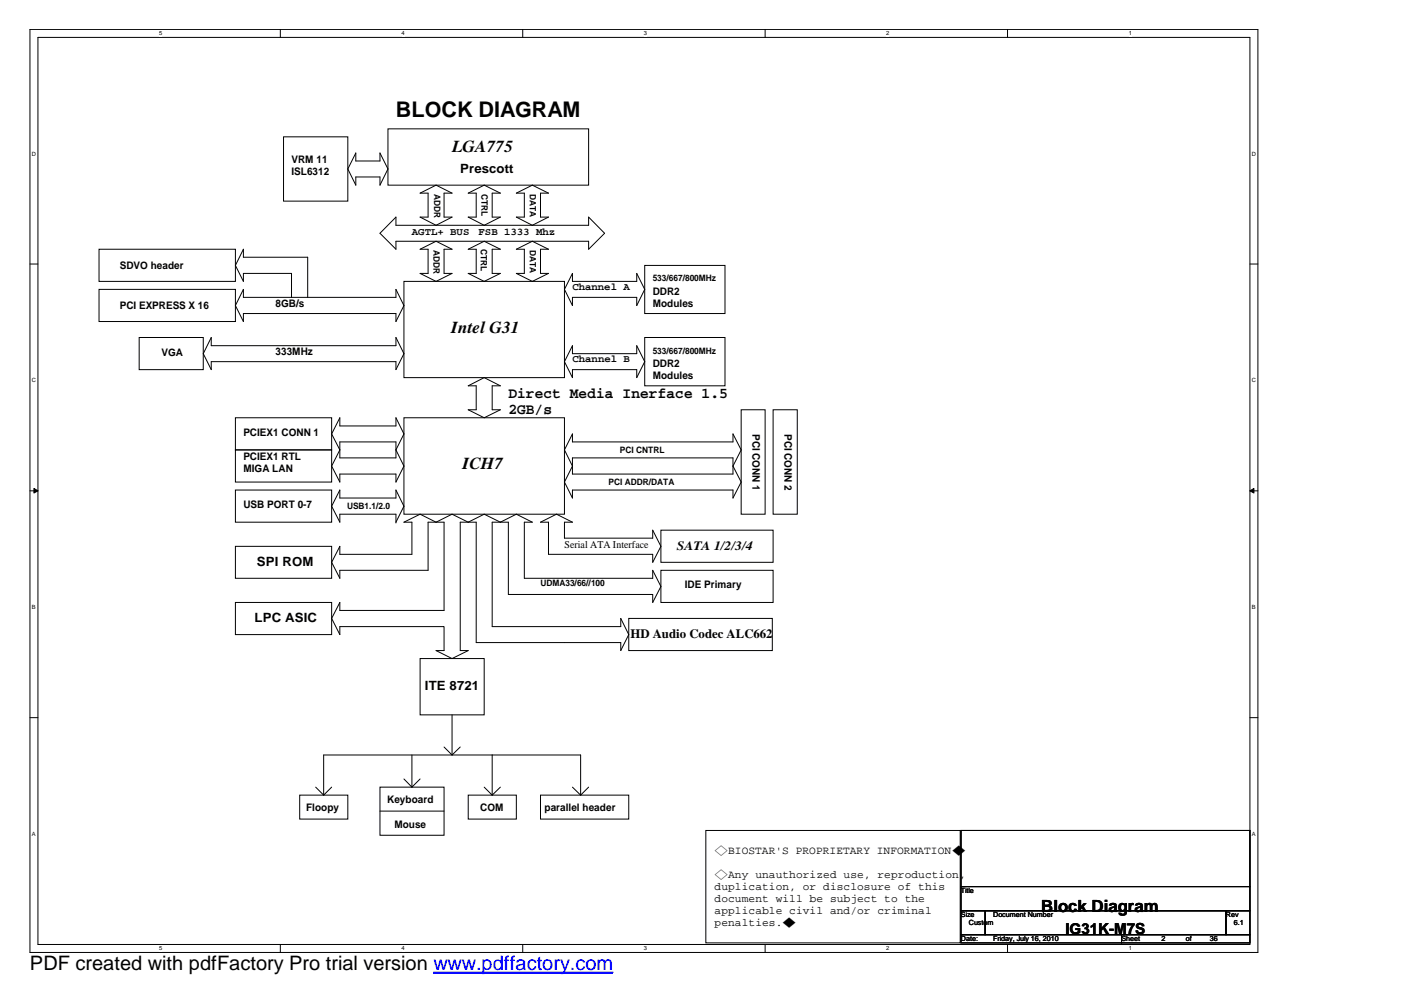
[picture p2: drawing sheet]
<svg xmlns="http://www.w3.org/2000/svg" width="297mm" height="210mm" viewBox="0 0 297 210" stroke-linecap="round" stroke-linejoin="round" font-family="sans-serif">
<path d="M6.3 6.2h260.4v195.7h-260.4zM8 7.9h257v192.4h-257z" fill="none" stroke="#000" stroke-width=".21"/>
<g fill="#fff">
<path d="M33.7 6.4h.7v1.4h-.7z"/>
<path d="M33.7 200.4h.7v1.4h-.7z"/>
</g>
<path d="M59.4 6.2v1.7M59.4 200.3v1.6" fill="none" stroke="#000" stroke-width=".21"/>
<g fill="#fff">
<path d="M85.1 6.4h.7v1.4h-.7z"/>
<path d="M85.1 200.4h.7v1.4h-.7z"/>
</g>
<path d="M110.8 6.2v1.7M110.8 200.3v1.6" fill="none" stroke="#000" stroke-width=".21"/>
<g fill="#fff">
<path d="M136.5 6.4h.7v1.4h-.7z"/>
<path d="M136.5 200.4h.7v1.4h-.7z"/>
</g>
<path d="M162.2 6.2v1.7M162.2 200.3v1.6" fill="none" stroke="#000" stroke-width=".21"/>
<g fill="#fff">
<path d="M187.9 6.4h.7v1.4h-.7z"/>
<path d="M187.9 200.4h.7v1.4h-.7z"/>
</g>
<path d="M213.6 6.2v1.7M213.6 200.3v1.6" fill="none" stroke="#000" stroke-width=".21"/>
<g fill="#fff">
<path d="M239.3 6.4h.6v1.4h-.6z"/>
<path d="M239.3 200.4h.6v1.4h-.6z"/>
<path d="M6.8 31.9h.8v1.4h-.8z"/>
<path d="M265.4 31.9h.9v1.4h-.9z"/>
<path d="M6.8 79.9h.8v1.4h-.8z"/>
<path d="M265.4 79.9h.9v1.4h-.9z"/>
</g>
<path d="M6.3 56h1.7M265 56h1.7" fill="none" stroke="#000" stroke-width=".21"/>
<g fill="#fff">
<path d="M6.8 128h.7v1.4h-.7z"/>
<path d="M265.4 128h.8v1.4h-.8z"/>
</g>
<path d="M6.3 104.1h1.7M265 104.1h1.7" fill="none" stroke="#000" stroke-width=".21"/>
<g fill="#000" stroke="#000" stroke-width=".21">
<path d="M7.2 103.6l.8 .5-.8 .4z" fill-rule="evenodd"/>
<path d="M265 104.1l.9-.5v.9z" fill-rule="evenodd"/>
</g>
<g fill="#fff">
<path d="M6.8 176.1h.7v1.4h-.7z"/>
<path d="M265.4 176.1h.8v1.4h-.8z"/>
</g>
<g fill="none" stroke="#000" stroke-width=".21">
<path d="M60.1 29h13.6v13.6h-13.6zM75.4 32.4v1.7h5.2v-1.7l1.7 3.4-1.7 3.5v-1.8h-5.2v1.8l-1.7-3.5zM82.3 27.3h42.5v12h-42.5zM21 52.8h28.9v6.9h-28.9zM83.9 46v1.8h40.9v-1.8l3.4 3.5-3.4 3.3v-1.6h-40.9v1.6l-3.3-3.3zM85.6 59.7h34.1v20.4h-34.1zM89.1 41l3.4-1.7 3.3 1.7h-1.7v5h1.7l-3.3 1.8-3.4-1.8h1.7v-5zM89.1 52.8l3.4-1.6 3.3 1.6h-1.7v5.2h1.7l-3.3 1.7-3.4-1.7h1.7v-5.2zM99.3 52.8l3.4-1.6 3.4 1.6h-1.7v5.2h1.7l-3.4 1.7-3.4-1.7h1.7v-5.2zM99.3 41l3.4-1.7 3.4 1.7h-1.7v5h1.7l-3.4 1.8-3.4-1.8h1.7v-5zM109.5 52.8l3.4-1.6 3.4 1.6h-1.7v5.2h1.7l-3.4 1.7-3.4-1.7h1.7v-5.2zM109.5 41l3.4-1.7 3.4 1.7h-1.7v5h1.7l-3.4 1.8-3.4-1.8h1.7v-5z"/>
<path d="M121.4 58v1.7h13.6v-1.7l1.7 3.4-1.7 3.4v-1.8h-13.6v1.8l-1.7-3.4zM136.7 56.3h17v10.2h-17zM21 61.4h28.9v6.8h-28.9zM29.5 71.6h13.6v6.8h-13.6zM44.8 71.6v1.7h39.1v-1.7l1.7 3.4-1.7 3.4v-1.7h-39.1v1.7l-1.7-3.4zM51.6 61.4v1.6h32.3v-1.6l1.7 3.4-1.7 3.4v-1.7h-32.3v1.7l-1.7-3.4zM61.8 63v-5h-10.2v1.7l-1.7-3.4 1.7-3.5v1.7h13.6v8.5M121.4 73.3v1.7h13.6v-1.7l1.7 3.4-1.7 3.4v-1.7h-13.6v1.7l-1.7-3.4zM136.7 71.6h17v10.2h-17zM49.9 88.6h20.4v6.8h-20.4zM49.9 95.4h20.4v6.8h-20.4zM72.1 88.6v1.7h11.8v-1.7l1.7 3.4-1.7 3.4 1.7 3.4-1.7 3.4v-1.7h-11.8v1.7l-1.8-3.4 1.8-3.4-1.8-3.4z"/>
<path d="M72.1 93.7h11.8v3.4h-11.8zM85.6 88.6h34.1v20.4h-34.1zM99.3 81.8l3.4-1.7 3.4 1.7h-1.7v5.1h1.7l-3.4 1.7-3.4-1.7h1.7v-5.1zM121.4 92v1.7h34v-1.7l1.7 3.4-1.7 3.4 1.7 3.4-1.7 3.4v-1.7h-34v1.7l-1.7-3.4 1.7-3.4-1.7-3.4zM121.4 97.1h34v3.4h-34zM157.1 86.9h5.1v22.1h-5.1zM163.9 86.9h5.1v22.1h-5.1zM49.9 115.8h20.4v6.8h-20.4zM49.9 103.9h20.4v6.8h-20.4zM72.1 115.8v1.7h15.2v-6.8h-1.7l3.5-1.7 3.4 1.7 3.3-1.7 3.5 1.7 3.4-1.7 3.4 1.7 3.4-1.7 3.4 1.7h-1.7v11.9h27.2v-1.7l1.7 3.4-1.7 3.4v-1.7h-30.6v-15.3h-3.4v22.2h27.2v-1.8l1.7 3.4-1.7 3.4v-1.7h-30.6v-25.5h-3.4v27.2h1.7l-3.5 1.7-3.3-1.7h1.6v-5h-22v1.6l-1.8-3.4 1.8-3.4v1.7h22v-18.7h-3.3v10.2h-18.7v1.7l-1.8-3.4zM83.9 110.7l1.7-3.4-1.7-3.4v1.7h-11.8v-1.7l-1.8 3.4 1.8 3.4v-1.7h11.8v1.9M114.6 110.7l3.4-1.7 3.4 1.7h-1.7v3.4h18.7v-1.7l1.7 3.4-1.7 3.4v-1.7h-22.1v-6.8z"/>
<path d="M140.1 112.4h23.8v6.8h-23.8zM49.9 127.7h20.4v6.8h-20.4zM89.1 139.6h13.6v12h-13.6zM133.3 131.1h30.4v6.8h-30.4zM140.1 120.9h23.8v6.8h-23.8zM6.3 152.2h1.7M94.1 158.4l1.7 1.7M95.8 151.6v8.5M97.6 158.4l-1.8 1.7M265 152.2h1.7M63.5 168.6h10.2v5.1h-10.2zM66.9 166.9l1.7 1.7"/>
<path d="M68.6 168.6v-8.5h54.5v8.5M70.3 166.9l-1.7 1.7M80.6 166.9h13.5v10.2h-13.5zM80.6 172h13.5M85.6 165.2l1.7 1.7M87.3 160.1v6.8M89.1 165.2l-1.8 1.7M99.3 168.6h10.2v5.1h-10.2zM102.7 166.9l1.7 1.7M104.4 160.1v8.5M106.1 166.9l-1.7 1.7M114.6 168.6h18.7v5.1h-18.7z"/>
<path d="M121.4 166.9l1.7 1.7M124.8 166.9l-1.7 1.7M149.6 176.1h54v23.8h-54zM203.8 176.1h61.2v11.9h-61.2zM203.8 188h61.2v5.1h-61.2zM203.8 193.1h5.1v5.1h-5.1zM203.8 198.2h34v1.7h-34zM208.9 193.1h51v5.1h-51zM237.8 198.2h27.2v1.7h-27.2zM259.9 193.1h5.1v5.1h-5.1z"/>
</g>
<path d="M91.9 206.1h38.1" fill="none" stroke="#00f" stroke-width=".21"/>
<path d="M91.9 206.3h38.1" fill="none" stroke="#00f" stroke-width=".3"/>
<text font-size="4.6" x="83.9" y="24.7">BLOCK DIAGRAM</text>
<text font-size="4.2" x="6.3" y="205.7">PDF created with pdfFactory Pro trial version www.pdffactory.com</text>
<g font-size="3.6">
<text x="95.8" y="32.2">LGA775</text>
<text x="95.7" y="70.5">Intel G31</text>
<text x="98.1" y="99.5">ICH7</text>
<text x="220.8" y="193.3">Block Diagram</text>
</g>
<g font-size="3.2">
<text x="107.8" y="87.9">2GB/s</text>
<text x="107.8" y="84.5">Direct Media Inerface 1.5</text>
<text x="225.9" y="198.1">IG31K-M7S</text>
</g>
<g font-size="2.7">
<text x="97.6" y="36.7">Prescott</text>
<text x="143.5" y="116.6">SATA 1/2/3/4</text>
<text x="54.5" y="120.1">SPI ROM</text>
<text x="54" y="132">LPC ASIC</text>
<text x="133.6" y="135.4">HD Audio Codec ALC662</text>
<text x="90.1" y="146.3">ITE 8721</text>
</g>
<g font-size="2.4">
<text x="151.5" y="181">◇BIOSTAR'S PROPRIETARY INFORMATION◆</text>
<text x="151.5" y="186.1">◇Any unauthorized use, reproduction,</text>
<text x="151.5" y="188.7">duplication, or disclosure of this</text>
<text x="151.5" y="191.2">document will be subject to the</text>
<text x="151.5" y="193.7">applicable civil and/or criminal</text>
<text x="151.5" y="196.3">penalties.◆</text>
</g>
<g font-size="2.2">
<text x="61.8" y="34.5">VRM 11</text>
<text x="61.8" y="37.2">ISL6312</text>
<text x="87.3" y="49.9">AGTL+ BUS</text>
<text x="101.5" y="49.9">FSB 1333 Mhz</text>
<text x="25.4" y="57">SDVO header</text>
<text x="25.4" y="65.5">PCI EXPRESS X 16</text>
<text x="58.4" y="65.1">8GB/s</text>
<text x="121.4" y="61.5">Channel A</text>
<text x="138.4" y="65.1">Modules</text>
<text x="138.4" y="62.6">DDR2</text>
<text x="34.2" y="75.5">VGA</text>
<text x="58.4" y="75.4">333MHz</text>
<text x="121.4" y="76.8">Channel B</text>
<text x="138.4" y="77.9">DDR2</text>
<text x="138.4" y="80.4">Modules</text>
<text x="51.6" y="92.4">PCIEX1 CONN 1</text>
<text x="159.5" y="92" transform="rotate(90 159.5 92)">PCI CONN 1</text>
<text x="166.3" y="92" transform="rotate(90 166.3 92)">PCI CONN 2</text>
<text x="51.6" y="97.5">PCIEX1 RTL</text>
<text x="51.6" y="100.1">MIGA LAN</text>
<text x="51.6" y="107.7">USB PORT 0-7</text>
<text x="119.7" y="116.1">Serial ATA Interface</text>
<text x="145.2" y="124.7">IDE Primary</text>
<text x="64.9" y="172">Floopy</text>
<text x="82.1" y="170.3">Keyboard</text>
<text x="101.8" y="172">COM</text>
<text x="115.4" y="172">parallel header</text>
<text x="83.6" y="175.6">Mouse</text>
</g>
<g font-size="1.9">
<text x="92.1" y="41.1" transform="rotate(90 92.1 41.1)">ADDR</text>
<text x="102.1" y="41.1" transform="rotate(90 102.1 41.1)">CTRL</text>
<text x="112.3" y="41.1" transform="rotate(90 112.3 41.1)">DATA</text>
<text x="91.9" y="53" transform="rotate(90 91.9 53)">ADDR</text>
<text x="101.9" y="52.8" transform="rotate(90 101.9 52.8)">CTRL</text>
<text x="112.3" y="53" transform="rotate(90 112.3 53)">DATA</text>
<text x="138.4" y="59.7">533/667/800MHz</text>
<text x="138.4" y="75">533/667/800MHz</text>
<text x="131.4" y="96.1">PCI CNTRL</text>
<text x="73.6" y="107.8">USB1.1/2.0</text>
<text x="129" y="102.9">PCI ADDR/DATA</text>
<text x="114.6" y="124.3">UDMA33/66//100</text>
</g>
<g font-size="1.5">
<text x="203.8" y="189.4">Title</text>
<text x="203.8" y="194.5">Size</text>
<text x="205.4" y="196.2">Custom</text>
<text x="210.6" y="194.5">Document Number</text>
<text x="259.9" y="194.5">Rev</text>
<text x="261.6" y="196.2">6.1</text>
<text x="203.8" y="199.6">Date:</text>
<text x="210.6" y="199.6">Friday, July 16, 2010</text>
<text x="237.8" y="199.6">Sheet</text>
<text x="246.3" y="199.6">2</text>
<text x="251.4" y="199.6">of</text>
<text x="256.5" y="199.6">36</text>
</g>
<g font-size="1.2">
<text x="33.7" y="7.5">5</text>
<text x="85.1" y="7.5">4</text>
<text x="136.5" y="7.5">3</text>
<text x="187.9" y="7.5">2</text>
<text x="239.3" y="7.5">1</text>
<text x="6.8" y="33">D</text>
<text x="265.4" y="33">D</text>
<text x="6.8" y="81.1">C</text>
<text x="265.4" y="81.1">C</text>
<text x="6.8" y="129.2">B</text>
<text x="265.4" y="129.2">B</text>
<text x="6.8" y="177.3">A</text>
<text x="265.4" y="177.3">A</text>
<text x="33.7" y="201.5">5</text>
<text x="85.1" y="201.5">4</text>
<text x="136.5" y="201.5">3</text>
<text x="187.9" y="201.5">2</text>
<text x="239.3" y="201.5">1</text>
</g>
</svg>
